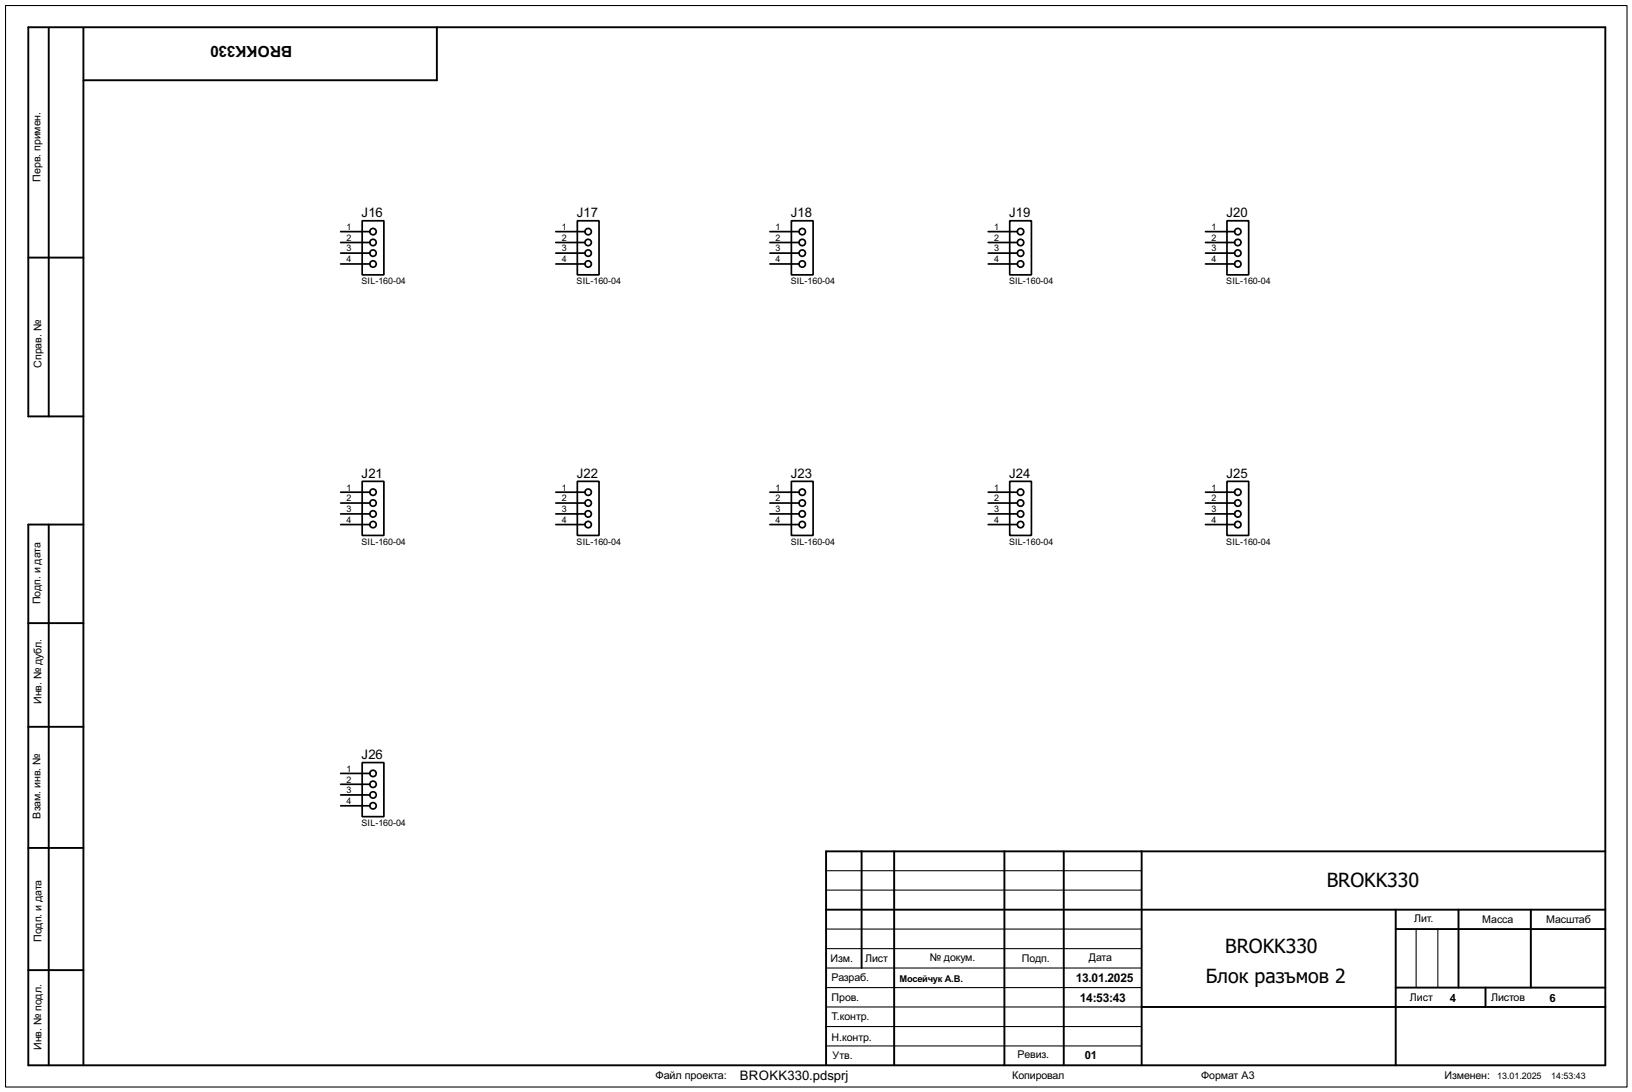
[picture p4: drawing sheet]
<svg xmlns="http://www.w3.org/2000/svg" width="383mm" height="256mm" viewBox="0 0 383 256" stroke-linecap="round" stroke-linejoin="round" font-family="sans-serif">
<path d="M1.3 1.3h381v254h-381zM194.1 218.2h74.2M194.1 209.1h74.2M194.1 204.5h74.2M332.8 218.2v13.8M337.9 218.2v13.8M194.1 222.8h74.2M194.1 232h74.2M194.1 236.5h74.2M194.1 227.4h74.2M194.1 241.1h74.2M194.1 245.7h74.2" fill="none" stroke="#000" stroke-width=".25"/>
<g fill="none" stroke="#000" stroke-width=".45">
<path d="M11.5 6.7v91.1M19.6 6.7v243.5M102.7 6.4v12.5h-83.1M6.7 60.5h12.9M19.6 97.8h-12.9v-91.4h370.5v243.8h-370.5v-127h12.9M11.5 123.2v127M6.7 146.4h12.9M6.7 170.7h12.9M6.7 199.2h12.9M202.5 200v27.4M210.1 200v50.2M236 200v50.2"/>
<path d="M250 200v50.2M268.3 200v50.2M377.2 200h-183.1v50.2M194.1 213.7h183.1M328 213.7v36.5M328 218.2h49.2M342.7 213.7v18.3M359.7 213.7v18.3M6.7 227.9h12.9M268.3 236.5h108.9M328 232h49.2M349.1 232v4.5"/>
</g>
<g fill="none" stroke="#000" stroke-width=".4">
<path d="M80.1 54.4h6.8M80.1 57h6.8M80.1 59.5h6.8M85.1 51.9h5.1v12.7h-5.1zM130.6 54.4h6.9M130.6 57h6.9M130.6 59.5h6.9M135.7 51.9h5.1v12.7h-5.1zM180.9 54.4h6.9M180.9 57h6.9M180.9 59.5h6.9M186 51.9h5.1v12.7h-5.1z"/>
<path d="M232.2 54.4h6.9M232.2 57h6.9M232.2 59.5h6.9M237.3 51.9h5.1v12.7h-5.1zM283.3 54.4h6.8M283.3 57h6.8M283.3 59.5h6.8M288.3 51.9h5.1v12.7h-5.1zM80.1 62h6.8M130.6 62h6.9M180.9 62h6.9M232.2 62h6.9"/>
<path d="M283.3 62h6.8M80.1 115.6h6.8M80.1 118.2h6.8M85.1 113.1h5.1v12.7h-5.1zM130.6 115.6h6.9M130.6 118.2h6.9M135.7 113.1h5.1v12.7h-5.1zM180.9 115.6h6.9M180.9 118.2h6.9M186 113.1h5.1v12.7h-5.1zM232.2 115.6h6.9M232.2 118.2h6.9"/>
<path d="M237.3 113.1h5.1v12.7h-5.1zM283.3 115.6h6.8M283.3 118.2h6.8M288.3 113.1h5.1v12.7h-5.1zM80.1 120.7h6.8M80.1 123.2h6.8M130.6 120.7h6.9M130.6 123.2h6.9M180.9 120.7h6.9M180.9 123.2h6.9M232.2 120.7h6.9M232.2 123.2h6.9"/>
<path d="M283.3 120.7h6.8M283.3 123.2h6.8M85.1 179.1h5.1v12.7h-5.1zM80.1 181.7h6.8M80.1 184.2h6.8M80.1 186.7h6.8M80.1 189.3h6.8"/>
<circle cx="87.6" cy="57" r=".75"/>
<circle cx="87.6" cy="59.5" r=".75"/>
<circle cx="87.6" cy="54.4" r=".75"/>
<circle cx="138.2" cy="54.4" r=".75"/>
<circle cx="138.2" cy="57" r=".75"/>
<circle cx="138.2" cy="59.5" r=".75"/>
<circle cx="188.5" cy="59.5" r=".75"/>
<circle cx="188.5" cy="57" r=".75"/>
<circle cx="188.5" cy="54.4" r=".75"/>
<circle cx="239.8" cy="57" r=".75"/>
<circle cx="239.8" cy="59.5" r=".75"/>
<circle cx="239.8" cy="54.4" r=".75"/>
<circle cx="290.8" cy="54.4" r=".75"/>
<circle cx="290.8" cy="57" r=".75"/>
<circle cx="290.8" cy="59.5" r=".75"/>
<circle cx="87.6" cy="62" r=".75"/>
<circle cx="138.2" cy="62" r=".75"/>
<circle cx="188.5" cy="62" r=".75"/>
<circle cx="239.8" cy="62" r=".75"/>
<circle cx="290.8" cy="62" r=".75"/>
<circle cx="87.6" cy="115.6" r=".75"/>
<circle cx="87.6" cy="118.2" r=".75"/>
<circle cx="138.2" cy="118.2" r=".75"/>
<circle cx="138.2" cy="115.6" r=".75"/>
<circle cx="188.5" cy="118.2" r=".75"/>
<circle cx="188.5" cy="115.6" r=".75"/>
<circle cx="239.8" cy="118.2" r=".75"/>
<circle cx="239.8" cy="115.6" r=".75"/>
<circle cx="290.8" cy="118.2" r=".75"/>
<circle cx="290.8" cy="115.6" r=".75"/>
<circle cx="87.6" cy="123.2" r=".75"/>
<circle cx="87.6" cy="120.7" r=".75"/>
<circle cx="138.2" cy="120.7" r=".75"/>
<circle cx="138.2" cy="123.2" r=".75"/>
<circle cx="188.5" cy="120.7" r=".75"/>
<circle cx="188.5" cy="123.2" r=".75"/>
<circle cx="239.8" cy="120.7" r=".75"/>
<circle cx="239.8" cy="123.2" r=".75"/>
<circle cx="290.8" cy="123.2" r=".75"/>
<circle cx="290.8" cy="120.7" r=".75"/>
<circle cx="87.6" cy="181.7" r=".75"/>
<circle cx="87.6" cy="184.2" r=".75"/>
<circle cx="87.6" cy="186.7" r=".75"/>
<circle cx="87.6" cy="189.3" r=".75"/>
</g>
<g font-size="5.6">
<text x="311.8" y="208.3">BROKK330</text>
<text x="287.9" y="223.8">BROKK330</text>
<text x="283.3" y="230.9">Блок разъмов 2</text>
</g>
<text font-size="4.1" x="68.7" y="10.8" transform="rotate(-180 68.7 10.8)">BROKK330</text>
<g font-size="3.5">
<text x="85" y="51.1">J16</text>
<text x="135.5" y="51.1">J17</text>
<text x="185.8" y="51.1">J18</text>
<text x="237.1" y="51.1">J19</text>
<text x="288.2" y="51.1">J20</text>
<text x="85" y="112.3">J21</text>
<text x="135.5" y="112.3">J22</text>
<text x="185.8" y="112.3">J23</text>
<text x="237.1" y="112.3">J24</text>
<text x="288.2" y="112.3">J25</text>
<text x="85" y="178.3">J26</text>
<text x="173.8" y="253.6">BROKK330.pdsprj</text>
</g>
<g font-size="3.2">
<text x="252.8" y="230.7">13.01.2025</text>
<text x="253.8" y="235.4">14:53:43</text>
</g>
<g font-size="3">
<text x="340.7" y="235.4">4</text>
<text x="364.1" y="235.4">6</text>
<text x="254.9" y="248.8">01</text>
</g>
<text font-size="2.9" x="154" y="253.5">Файл проекта:</text>
<g font-size="2.8">
<text x="9.5" y="42.7" transform="rotate(-90 9.5 42.7)">Перв. примен.</text>
<text x="9.7" y="86.4" transform="rotate(-90 9.7 86.4)">Справ. №</text>
<text x="9.5" y="142" transform="rotate(-90 9.5 142)">Подп. и дата</text>
<text x="9.7" y="165.4" transform="rotate(-90 9.7 165.4)">Инв. № дубл.</text>
<text x="9.5" y="192.3" transform="rotate(-90 9.5 192.3)">Взам. инв. №</text>
<text x="9.8" y="221.2" transform="rotate(-90 9.8 221.2)">Подп. и дата</text>
<text x="332.3" y="216.5">Лит.</text>
<text x="348.3" y="216.8">Масса</text>
<text x="363.3" y="216.8">Масштаб</text>
<text x="195.1" y="225.9">Изм.</text>
<text x="203.3" y="225.9">Лист</text>
<text x="218.5" y="225.7">№ докум.</text>
<text x="240.1" y="225.9">Подп.</text>
<text x="255.8" y="225.7">Дата</text>
<text x="195.4" y="230.5">Разраб.</text>
<text x="195.4" y="235.1">Пров.</text>
<text x="195.4" y="239.6">Т.контр.</text>
<text x="331.3" y="235.1">Лист</text>
<text x="350.3" y="235.1">Листов</text>
<text x="195.4" y="244.5">Н.контр.</text>
<text x="9.8" y="246.6" transform="rotate(-90 9.8 246.6)">Инв. № подл.</text>
<text x="195.6" y="248.8">Утв.</text>
<text x="239.1" y="248.5">Ревиз.</text>
<text x="237.8" y="253.5">Копировал</text>
<text x="282.2" y="253.5">Формат А3</text>
<text x="339.4" y="253.5">Изменен:</text>
</g>
<text font-size="2.5" x="211.4" y="230.6">Мосейчук А.В.</text>
<g font-size="2.4">
<text x="81.5" y="54">1</text>
<text x="132" y="54">1</text>
<text x="182.3" y="54">1</text>
<text x="233.6" y="54">1</text>
<text x="284.7" y="54">1</text>
<text x="81.5" y="56.5">2</text>
<text x="81.5" y="59.1">3</text>
<text x="132" y="56.5">2</text>
<text x="132" y="59.1">3</text>
<text x="182.3" y="56.5">2</text>
<text x="182.3" y="59.1">3</text>
<text x="233.6" y="56.5">2</text>
<text x="233.6" y="59.1">3</text>
<text x="284.7" y="56.5">2</text>
<text x="284.7" y="59.1">3</text>
<text x="81.5" y="61.6">4</text>
<text x="132" y="61.6">4</text>
<text x="182.3" y="61.6">4</text>
<text x="233.6" y="61.6">4</text>
<text x="284.7" y="61.6">4</text>
<text x="84.9" y="66.7">SIL-160-04</text>
<text x="135.5" y="66.7">SIL-160-04</text>
<text x="185.8" y="66.7">SIL-160-04</text>
<text x="237.1" y="66.7">SIL-160-04</text>
<text x="288.1" y="66.7">SIL-160-04</text>
<text x="81.5" y="115.2">1</text>
<text x="81.5" y="117.8">2</text>
<text x="132" y="115.2">1</text>
<text x="132" y="117.8">2</text>
<text x="182.3" y="115.2">1</text>
<text x="182.3" y="117.8">2</text>
<text x="233.6" y="115.2">1</text>
<text x="233.6" y="117.8">2</text>
<text x="284.7" y="115.2">1</text>
<text x="284.7" y="117.8">2</text>
<text x="81.5" y="120.3">3</text>
<text x="81.5" y="122.8">4</text>
<text x="132" y="120.3">3</text>
<text x="132" y="122.8">4</text>
<text x="182.3" y="120.3">3</text>
<text x="182.3" y="122.8">4</text>
<text x="233.6" y="120.3">3</text>
<text x="233.6" y="122.8">4</text>
<text x="284.7" y="120.3">3</text>
<text x="284.7" y="122.8">4</text>
<text x="84.9" y="128">SIL-160-04</text>
<text x="135.5" y="128">SIL-160-04</text>
<text x="185.8" y="128">SIL-160-04</text>
<text x="237.1" y="128">SIL-160-04</text>
<text x="288.1" y="128">SIL-160-04</text>
<text x="81.5" y="181.3">1</text>
<text x="81.5" y="183.8">2</text>
<text x="81.5" y="186.3">3</text>
<text x="81.5" y="188.9">4</text>
<text x="84.9" y="194">SIL-160-04</text>
<text x="351.8" y="253.3">13.01.2025</text>
<text x="364.5" y="253.3">14:53:43</text>
</g>
</svg>
